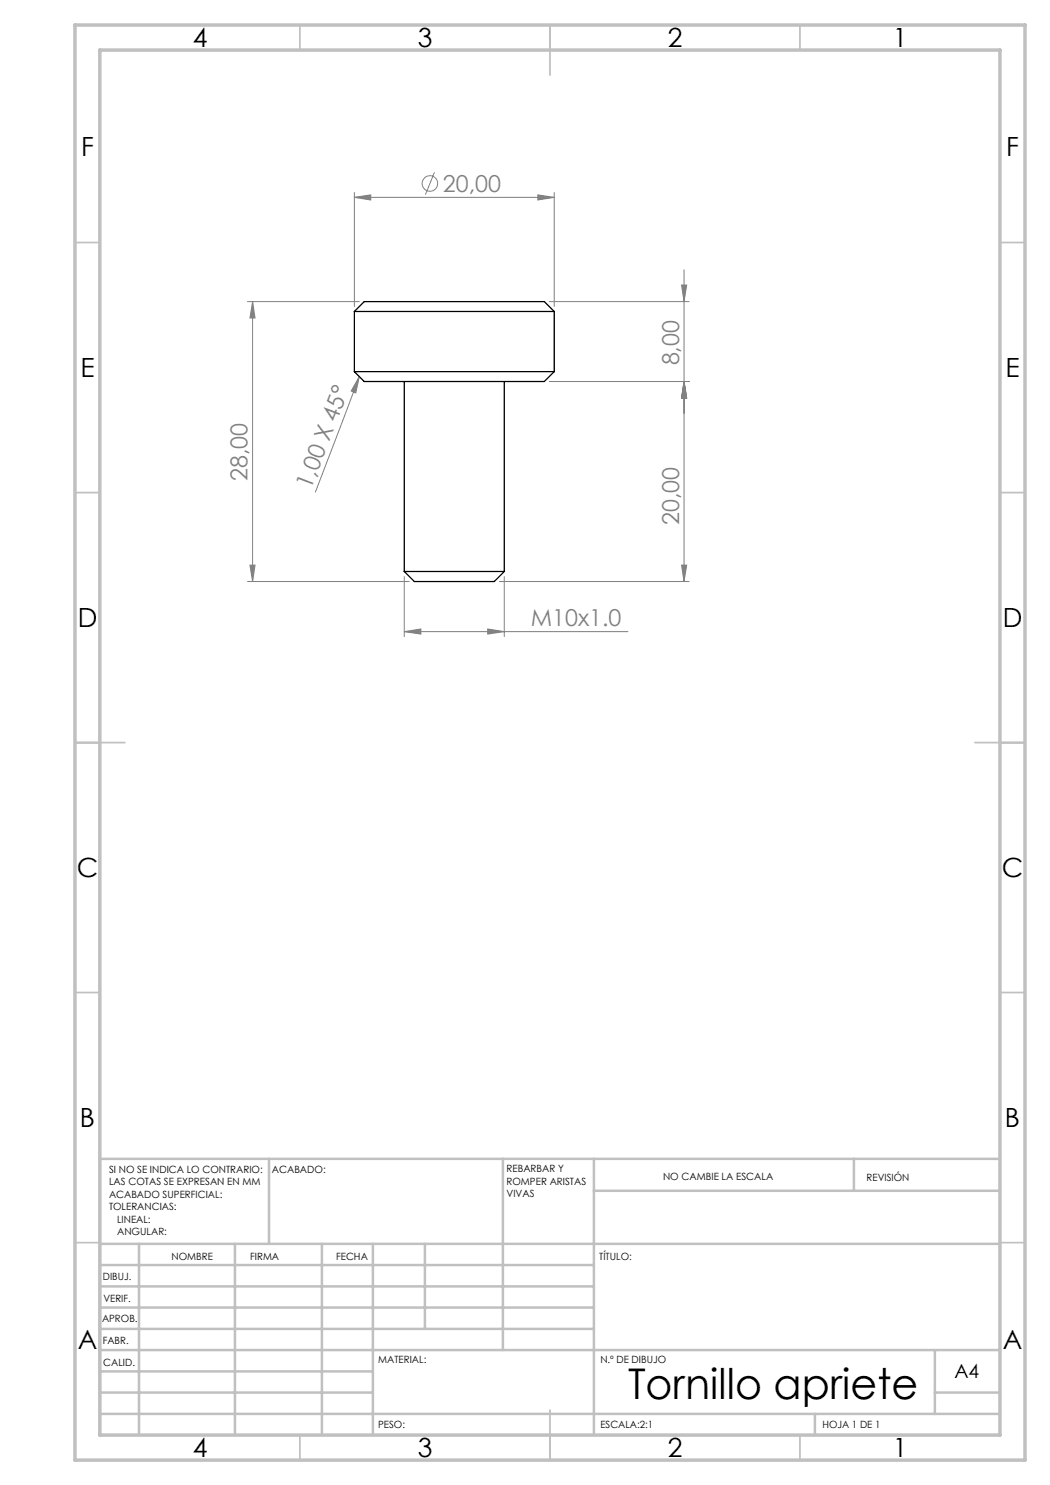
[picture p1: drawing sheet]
<svg xmlns="http://www.w3.org/2000/svg" width="210mm" height="297mm" viewBox="0 0 210 297" stroke-linecap="round" stroke-linejoin="round" font-family="sans-serif">
<g fill="none" stroke="#808080" stroke-width=".2">
<path d="M70.9 39.5l3.3-.5v1zM70.9 38.5v22.8M70.9 39.5h39.9M86.9 34.5l-1.8 4.4M107.6 39l3.2 .5-3.2 .5zM110.8 38.5v22.8M136.3 57h1l-.5 3.3zM136.8 54v62.3M49.5 60.3h22.4M50.5 60.3l.5 3.3h-1zM50.5 60.3v56M71.9 75.3l-.7 3.3-1-.4z"/>
<path d="M71.9 75.3l-8.8 23.1M109.9 60.3h27.9M109.9 76.3h27.9M136.8 76.3l.5 3.3h-1zM49.5 116.3h32.3M50 113h1l-.5 3.3zM80.9 115.3v12M99.9 116.3h37.9M100.9 115.3v12M136.3 113h1l-.5 3.3zM80.9 126.3l3.3-.5v1zM80.9 126.3h44.7"/>
<path d="M97.5 125.8l3.4 .5-3.4 .5z"/>
<circle cx="86" cy="36.7" r="1.56"/>
</g>
<g fill="none" stroke="#c0c0c0" stroke-width=".35">
<path d="M60 5v5M110 5v10M160 5v5M15 48.5h5M200 48.5h5M15 98.5h5M200 98.5h5M15 148.5h10M195 148.5h10M15 198.5h5M200 198.5h5M15 248.5h5"/>
<path d="M200 248.5h5M60 287v5M110 282v10M160 287v5"/>
</g>
<g fill="none" stroke="#c0c0c0" stroke-width=".5">
<path d="M53.8 231.8v17M100.6 231.8v38.2M118.8 231.8v55.2M118.8 238.2h81.2M170.8 231.8v6.4M200 231.8h-180v55.2M20 248.8h180M20 257.3h98.8M20 253h98.8M27.8 248.8v38.2M47 248.8v38.2M64.4 248.8v38.2"/>
<path d="M74.6 248.8v38.2M85 248.8v17M20 265.8h98.8M20 261.5h98.8M20 278.5h54.6M20 274.3h54.6M20 270h180M187 278.5h13M187 270v12.8M20 282.8h180M163 282.8v4.2"/>
</g>
<path d="M15 5h190v287h-190zM20 10h180v277h-180z" fill="none" stroke="#c0c0c0" stroke-width=".7"/>
<g fill="#808080">
<path d="M71.9 75.3l-.7 3.3-1-.4z"/>
<path d="M97.5 125.8l3.4 .5-3.4 .5zM80.9 126.3l3.3-.5v1zM107.6 39l3.2 .5-3.2 .5zM70.9 39.5l3.3-.5v1z"/>
<path d="M50 113h1l-.5 3.3zM50.5 60.3l.5 3.3h-1z"/>
<path d="M136.8 76.3l.5 3.3h-1zM136.3 113h1l-.5 3.3zM136.3 57h1l-.5 3.3zM136.8 76.3l.5 3.3h-1z"/>
</g>
<path d="M70.9 74.3h39.9M70.9 62.3h39.9M70.9 62.3l1.9-2h36.1l1.9 2M70.9 74.3l1.9 2h36.1l1.9-2M70.9 62.3v12M80.9 76.3v38M100.9 76.3v38M110.8 62.3v12M80.9 114.3h20M80.9 114.3l2 2h15.9l2.1-2" fill="none" stroke="#000" stroke-width=".25"/>
<text font-size="8.5" x="125.6" y="279.7">Tornillo apriete</text>
<g font-size="5.3">
<text x="38.5" y="9.5">4</text>
<text x="83.5" y="9.5">3</text>
<text x="133.6" y="9.5">2</text>
<text x="178.6" y="9.5">1</text>
<text x="16.2" y="31.2">F</text>
<text x="201.2" y="31.2">F</text>
<text x="16.1" y="75.5">E</text>
<text x="201.1" y="75.5">E</text>
<text x="15.5" y="125.5">D</text>
<text x="200.5" y="125.5">D</text>
<text x="15.4" y="175.5">C</text>
<text x="200.4" y="175.5">C</text>
<text x="16" y="225.5">B</text>
<text x="201" y="225.5">B</text>
<text x="15.5" y="269.7">A</text>
<text x="200.5" y="269.7">A</text>
<text x="38.5" y="291.5">4</text>
<text x="83.5" y="291.5">3</text>
<text x="133.6" y="291.5">2</text>
<text x="178.6" y="291.5">1</text>
</g>
<g font-size="4.7" fill="#808080">
<text x="88.6" y="38.4">20,00</text>
<text x="135.8" y="73.1" transform="rotate(-90 135.8 73.1)">8,00</text>
<text x="49.5" y="96.2" transform="rotate(-90 49.5 96.2)">28,00</text>
<text x="62.1" y="98" transform="rotate(-69 62.1 98)">1,00 X 45°</text>
<text x="135.8" y="105" transform="rotate(-90 135.8 105)">20,00</text>
<text x="106.1" y="125.3">M10x1.0</text>
</g>
<text font-size="3.9" x="190.9" y="275.5">A4</text>
<g font-size="2">
<text x="21.8" y="234.6">SI NO SE INDICA LO CONTRARIO:</text>
<text x="21.8" y="237.1">LAS COTAS SE EXPRESAN EN MM</text>
<text x="21.8" y="239.6">ACABADO SUPERFICIAL:</text>
<text x="54.4" y="234.6">ACABADO:</text>
<text x="101.3" y="234.5">REBARBAR Y</text>
<text x="101.3" y="237">ROMPER ARISTAS</text>
<text x="101.3" y="239.5">VIVAS</text>
<text x="132.6" y="236">NO CAMBIE LA ESCALA</text>
<text x="173.3" y="236.2">REVISIÓN</text>
<text x="21.8" y="242.1">TOLERANCIAS:</text>
<text x="23.4" y="244.6">LINEAL:</text>
<text x="23.4" y="247.1">ANGULAR:</text>
<text x="34.3" y="252">NOMBRE</text>
<text x="50" y="251.9">FIRMA</text>
<text x="67.2" y="251.9">FECHA</text>
<text x="119.9" y="251.9">TÍTULO:</text>
<text x="20.6" y="256.1">DIBUJ.</text>
<text x="20.7" y="260.3">VERIF.</text>
<text x="20.4" y="264.4">APROB.</text>
<text x="20.5" y="268.8">FABR.</text>
<text x="20.7" y="273.1">CALID.</text>
<text x="75.6" y="272.5">MATERIAL:</text>
<text x="120.1" y="272.5">N.º DE DIBUJO</text>
<text x="75.6" y="285.5">PESO:</text>
<text x="120.1" y="285.6">ESCALA:2:1</text>
<text x="164.5" y="285.6">HOJA 1 DE 1</text>
</g>
</svg>
